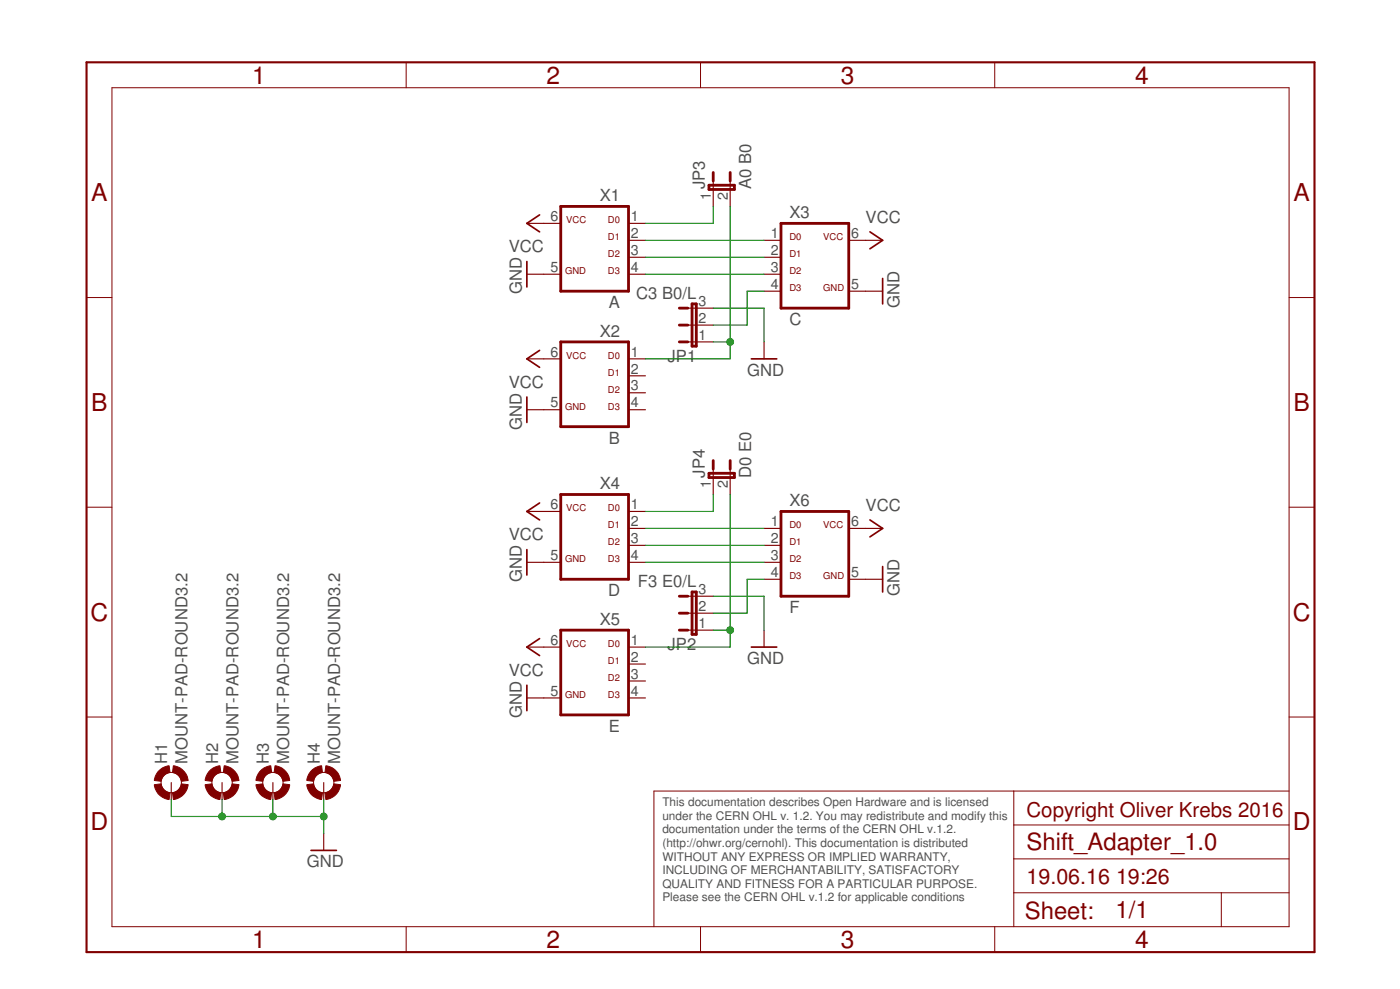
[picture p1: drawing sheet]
<svg xmlns="http://www.w3.org/2000/svg" width="210mm" height="148mm" viewBox="0 0 210 148" stroke-linecap="round" stroke-linejoin="round" font-family="sans-serif">
<g fill="none" stroke="#800000" stroke-width=".15">
<path d="M16.8 13.1h176.5v125.7h-176.5zM60.9 9.3v3.8M105 9.3v3.8M149.1 9.3v3.8M13 44.6h3.8M193.3 44.6h3.8M13 76h3.8M193.3 76h3.8M13 107.4h3.8M152 118.5v20.3M193.3 118.5h-95.3v20.3M193.3 107.4h3.8"/>
<path d="M60.9 138.8v3.8M105 138.8v3.8M149.1 138.8v3.8M152 133.8h41.3M152 128.7h41.3M152 123.6h41.3M183.1 133.8v5"/>
<circle cx="25.7" cy="117.2" r="1.52"/>
<circle cx="33.3" cy="117.2" r="1.52"/>
<circle cx="40.9" cy="117.2" r="1.52"/>
<circle cx="48.5" cy="117.2" r="1.52"/>
</g>
<path d="M13 9.3h184.1v133.3h-184.1z" fill="none" stroke="#800000" stroke-width=".32"/>
<g fill="#800000" stroke="#800000" stroke-width=".15">
<path d="M23.7 115.6a2.46 2.46 0 0 1 1.7-.9l.1 1a1.51 1.51 0 0 0-1.3 1.4l-1.1-.2 .2-.6z" fill-rule="evenodd"/>
<path d="M23.1 117.6l1.1-.2a1.51 1.51 0 0 0 1.3 1.4l-.1 1a2.52 2.52 0 0 1-2.3-2.2z" fill-rule="evenodd"/>
<path d="M27.2 117.4l1 .2a2.53 2.53 0 0 1-2.2 2.2l-.1-1a1.56 1.56 0 0 0 1.3-1.4z" fill-rule="evenodd"/>
<path d="M26 114.7a2.53 2.53 0 0 1 2.2 2.2l-1 .2a1.57 1.57 0 0 0-1.3-1.4z" fill-rule="evenodd"/>
<path d="M31.3 115.6a2.46 2.46 0 0 1 1.7-.9l.1 1a1.51 1.51 0 0 0-1.3 1.4l-1-.2 .1-.6z" fill-rule="evenodd"/>
<path d="M30.8 117.6l1-.2a1.51 1.51 0 0 0 1.3 1.4l-.1 1a2.48 2.48 0 0 1-2.2-2.2z" fill-rule="evenodd"/>
<path d="M34.8 117.4l1 .2a2.53 2.53 0 0 1-2.2 2.2l-.1-1a1.56 1.56 0 0 0 1.3-1.4z" fill-rule="evenodd"/>
<path d="M33.6 114.7a2.53 2.53 0 0 1 2.2 2.2l-1 .2a1.57 1.57 0 0 0-1.3-1.4z" fill-rule="evenodd"/>
<path d="M38.9 115.6a2.46 2.46 0 0 1 1.7-.9l.1 1a1.51 1.51 0 0 0-1.3 1.4l-1-.2 .1-.6z" fill-rule="evenodd"/>
<path d="M38.4 117.6l1-.2a1.51 1.51 0 0 0 1.3 1.4l-.1 1a2.48 2.48 0 0 1-2.2-2.2z" fill-rule="evenodd"/>
<path d="M42.4 117.4l1 .2a2.48 2.48 0 0 1-2.2 2.2l-.1-1a1.56 1.56 0 0 0 1.3-1.4z" fill-rule="evenodd"/>
<path d="M41.2 114.7a2.49 2.49 0 0 1 2.2 2.2l-1 .2a1.57 1.57 0 0 0-1.3-1.4z" fill-rule="evenodd"/>
<path d="M46.6 115.6a2.46 2.46 0 0 1 1.6-.9l.1 1a1.56 1.56 0 0 0-1.3 1.4l-1-.2 .1-.6z" fill-rule="evenodd"/>
<path d="M46 117.6l1-.2a1.56 1.56 0 0 0 1.3 1.4l-.1 1a2.48 2.48 0 0 1-2.2-2.2z" fill-rule="evenodd"/>
<path d="M50.1 117.4l1 .2a2.48 2.48 0 0 1-2.2 2.2l-.2-1a1.56 1.56 0 0 0 1.4-1.4z" fill-rule="evenodd"/>
<path d="M48.9 114.7a2.49 2.49 0 0 1 2.2 2.2l-1 .2a1.57 1.57 0 0 0-1.4-1.4z" fill-rule="evenodd"/>
</g>
<g fill="none" stroke="#800000" stroke-width=".17">
<path d="M79 33.5h5.1M94.2 33.5h2.6M94.2 36h2.6M94.2 38.5h2.6M106.9 27.1v3.8M109.5 27.1v3.8M114.6 36h2.5M114.6 38.5h2.5M127.3 36h5M79 41.1h5.1M79 53.8h5.1M94.2 41.1h2.6"/>
<path d="M94.2 53.8h2.6M94.2 56.3h2.6M94.2 58.8h2.6M103.1 46.2h3.8M103.1 48.7h3.8M103.1 51.2h3.8M114.6 51.2v2.6M114.6 41.1h2.5M114.6 43.6h2.5M127.3 43.6h5M79 76.6h5.1M79 61.4h5.1"/>
<path d="M94.2 76.6h2.6M94.2 79.2h2.6M94.2 61.4h2.6M106.9 70.3v3.8M109.5 70.3v3.8M114.6 79.2h2.5M127.3 79.2h5M79 84.2h5.1M79 96.9h5.1M94.2 84.2h2.6M94.2 81.7h2.6M94.2 96.9h2.6"/>
<path d="M94.2 99.5h2.6M103.1 89.3h3.8M103.1 91.9h3.8M103.1 94.4h3.8M114.6 84.2h2.5M114.6 81.7h2.5M114.6 86.8h2.5M114.6 94.4v2.5M127.3 86.8h5M25.7 117.2v2.6M33.3 117.2v2.6M40.9 117.2v2.6"/>
<path d="M48.5 117.2v2.6M79 104.6h5.1M94.2 104.6h2.6M94.2 102h2.6M48.5 124.9v2.5"/>
</g>
<g fill="none" stroke="#800000" stroke-width=".25">
<path d="M79 39.2v3.8M80.9 32.2l-1.9 1.3 1.9 1.2M130.4 34.7l1.9 1.3-1.9 1.3M79 59.5v3.8M80.9 52.5l-1.9 1.3 1.9 1.2M112.6 53.8h3.9M132.3 41.7v3.8M80.9 75.4l-1.9 1.2 1.9 1.3M130.4 77.9l1.9 1.3-1.9 1.2M79 82.3v3.8M80.9 95.7l-1.9 1.2 1.9 1.3M112.6 96.9h3.9"/>
<path d="M132.3 84.9v3.8M79 102.7v3.8M46.6 127.4h3.8"/>
</g>
<g fill="none" stroke="#800000" stroke-width=".42">
<path d="M84.1 30.9h10.1v12.7h-10.1zM106.3 27.7h3.8v.7h-3.8zM106.9 25.8v1.3M109.5 25.8v1.3M117.1 33.5h10.2v12.7h-10.2zM84.1 51.2h10.1v12.7h-10.1zM101.9 46.2h1.2M101.9 51.2h1.2M101.9 48.7h1.2M103.8 45.5h.6v6.4h-.6zM84.1 74.1h10.1v12.7h-10.1zM106.3 70.9h3.8v.6h-3.8z"/>
<path d="M106.9 69v1.3M109.5 69v1.3M117.1 76.6h10.2v12.7h-10.2zM84.1 94.4h10.1v12.7h-10.1zM101.9 89.3h1.2M101.9 94.4h1.2M101.9 91.9h1.2M103.8 88.7h.6v6.3h-.6z"/>
</g>
<g fill="none" stroke="#008000" stroke-width=".17">
<path d="M96.8 36h17.8M96.8 38.5h17.8M106.9 30.9v2.6h-10.1M109.5 30.9v22.9h-12.7M96.8 41.1h17.8M106.9 46.2h7.7v5M106.9 51.2h2.6M114.6 43.6h-2.6v5.1h-5.1M96.8 79.2h17.8M106.9 74.1v2.5h-10.1M109.5 74.1v22.8h-12.7M96.8 81.7h17.8"/>
<path d="M96.8 84.2h17.8M106.9 89.3h7.7v5.1M106.9 94.4h2.6M114.6 86.8h-2.6v5.1h-5.1M25.7 119.8v2.5h22.8M33.3 119.8v2.5M40.9 119.8v2.5M48.5 119.8v5.1"/>
</g>
<g fill="#008000" stroke="#008000" stroke-width=".15">
<circle cx="48.5" cy="122.3" r=".51"/>
<circle cx="40.9" cy="122.3" r=".51"/>
<circle cx="33.3" cy="122.3" r=".51"/>
<circle cx="109.5" cy="94.4" r=".51"/>
<circle cx="109.5" cy="51.2" r=".51"/>
</g>
<g font-size="3.7" fill="#800000">
<text x="37.8" y="12.5">1</text>
<text x="82" y="12.5">2</text>
<text x="126.1" y="12.5">3</text>
<text x="170.2" y="12.5">4</text>
<text x="13.7" y="30.1">A</text>
<text x="193.9" y="30.1">A</text>
<text x="13.7" y="61.6">B</text>
<text x="193.9" y="61.6">B</text>
<text x="13.5" y="93">C</text>
<text x="193.8" y="93">C</text>
<text x="13.5" y="124.4">D</text>
<text x="193.8" y="124.4">D</text>
<text x="37.8" y="142">1</text>
<text x="82" y="142">2</text>
<text x="126.1" y="142">3</text>
<text x="170.2" y="142">4</text>
</g>
<g font-size="3.6" fill="#800000">
<text x="153.9" y="127.4">Shift_Adapter_1.0</text>
<text x="153.7" y="137.7">Sheet:</text>
<text x="167.2" y="137.6">1/1</text>
</g>
<g font-size="3.2" fill="#800000">
<text x="153.9" y="132.5">19.06.16</text>
<text x="167.3" y="132.5">19:26</text>
</g>
<text font-size="3.1" fill="#800000" x="153.9" y="122.3">Copyright Oliver Krebs 2016</text>
<g font-size="2.5" fill="#505050">
<text x="105.7" y="28.4" transform="rotate(-90 105.7 28.4)">JP3</text>
<text x="112.6" y="28.4" transform="rotate(-90 112.6 28.4)">A0 B0</text>
<text x="89.9" y="30.2">X1</text>
<text x="118.4" y="32.7">X3</text>
<text x="129.8" y="33.5">VCC</text>
<text x="76.3" y="37.8">VCC</text>
<text x="78.2" y="44.1" transform="rotate(-90 78.2 44.1)">GND</text>
<text x="91.3" y="46.2">A</text>
<text x="95.4" y="44.8">C3 B0/L</text>
<text x="134.9" y="46.2" transform="rotate(-90 134.9 46.2)">GND</text>
<text x="89.9" y="50.5">X2</text>
<text x="118.4" y="48.7">C</text>
<text x="76.3" y="58.1">VCC</text>
<text x="100.1" y="54.3">JP1</text>
<text x="112" y="56.3">GND</text>
<text x="78.2" y="64.4" transform="rotate(-90 78.2 64.4)">GND</text>
<text x="91.3" y="66.5">B</text>
<text x="105.7" y="71.5" transform="rotate(-90 105.7 71.5)">JP4</text>
<text x="112.6" y="71.5" transform="rotate(-90 112.6 71.5)">D0 E0</text>
<text x="89.9" y="73.3">X4</text>
<text x="118.4" y="75.9">X6</text>
<text x="129.8" y="76.6">VCC</text>
<text x="76.3" y="80.9">VCC</text>
<text x="78.2" y="87.2" transform="rotate(-90 78.2 87.2)">GND</text>
<text x="91.2" y="89.3">D</text>
<text x="95.7" y="87.9">F3 E0/L</text>
<text x="134.9" y="89.3" transform="rotate(-90 134.9 89.3)">GND</text>
<text x="89.9" y="93.6">X5</text>
<text x="118.4" y="91.9">F</text>
<text x="76.3" y="101.3">VCC</text>
<text x="100.1" y="97.4">JP2</text>
<text x="112" y="99.5">GND</text>
<text x="78.2" y="107.6" transform="rotate(-90 78.2 107.6)">GND</text>
<text x="91.3" y="109.6">E</text>
<text x="25.1" y="114.5" transform="rotate(-90 25.1 114.5)">H1</text>
<text x="28.1" y="114.5" transform="rotate(-90 28.1 114.5)">MOUNT-PAD-ROUND3.2</text>
<text x="32.7" y="114.5" transform="rotate(-90 32.7 114.5)">H2</text>
<text x="35.8" y="114.5" transform="rotate(-90 35.8 114.5)">MOUNT-PAD-ROUND3.2</text>
<text x="40.3" y="114.5" transform="rotate(-90 40.3 114.5)">H3</text>
<text x="43.4" y="114.5" transform="rotate(-90 43.4 114.5)">MOUNT-PAD-ROUND3.2</text>
<text x="47.9" y="114.5" transform="rotate(-90 47.9 114.5)">H4</text>
<text x="51" y="114.5" transform="rotate(-90 51 114.5)">MOUNT-PAD-ROUND3.2</text>
<text x="46" y="129.9">GND</text>
</g>
<g font-size="2.1" fill="#505050">
<text x="106.6" y="29.9" transform="rotate(-90 106.6 29.9)">1</text>
<text x="109.1" y="29.9" transform="rotate(-90 109.1 29.9)">2</text>
<text x="82.5" y="33.1">6</text>
<text x="94.6" y="33.1">1</text>
<text x="94.6" y="35.6">2</text>
<text x="115.5" y="35.6">1</text>
<text x="127.6" y="35.6">6</text>
<text x="82.5" y="40.7">5</text>
<text x="94.6" y="38.2">3</text>
<text x="94.6" y="40.7">4</text>
<text x="115.5" y="38.2">2</text>
<text x="115.5" y="40.7">3</text>
<text x="104.7" y="45.8">3</text>
<text x="115.5" y="43.3">4</text>
<text x="127.6" y="43.3">5</text>
<text x="82.5" y="53.4">6</text>
<text x="94.6" y="53.4">1</text>
<text x="104.7" y="50.9">1</text>
<text x="104.7" y="48.3">2</text>
<text x="94.6" y="56">2</text>
<text x="94.6" y="58.5">3</text>
<text x="82.5" y="61">5</text>
<text x="94.6" y="61">4</text>
<text x="82.5" y="76.3">6</text>
<text x="94.6" y="76.3">1</text>
<text x="106.6" y="73.1" transform="rotate(-90 106.6 73.1)">1</text>
<text x="109.1" y="73.1" transform="rotate(-90 109.1 73.1)">2</text>
<text x="82.5" y="83.9">5</text>
<text x="94.6" y="78.8">2</text>
<text x="94.6" y="81.3">3</text>
<text x="94.6" y="83.9">4</text>
<text x="115.5" y="78.8">1</text>
<text x="115.5" y="81.3">2</text>
<text x="115.5" y="83.9">3</text>
<text x="127.6" y="78.8">6</text>
<text x="104.7" y="89">3</text>
<text x="115.5" y="86.4">4</text>
<text x="127.6" y="86.4">5</text>
<text x="104.7" y="94">1</text>
<text x="104.7" y="91.5">2</text>
<text x="82.5" y="96.6">6</text>
<text x="94.6" y="96.6">1</text>
<text x="94.6" y="99.1">2</text>
<text x="94.6" y="101.7">3</text>
<text x="82.5" y="104.2">5</text>
<text x="94.6" y="104.2">4</text>
</g>
<g font-size="1.8" fill="#505050">
<text x="99.3" y="120.8">This documentation describes Open Hardware and is licensed</text>
<text x="99.3" y="122.8">under the CERN OHL v. 1.2. You may redistribute and modify this</text>
<text x="99.3" y="124.9">documentation under the terms of the CERN OHL v.1.2.</text>
<text x="99.3" y="126.9">(http://ohwr.org/cernohl). This documentation is distributed</text>
<text x="99.3" y="128.9">WITHOUT ANY EXPRESS OR IMPLIED WARRANTY,</text>
<text x="99.3" y="131">INCLUDING OF MERCHANTABILITY, SATISFACTORY</text>
<text x="99.3" y="133">QUALITY AND FITNESS FOR A PARTICULAR PURPOSE.</text>
<text x="99.3" y="135">Please see the CERN OHL v.1.2 for applicable conditions</text>
</g>
<g font-size="1.4" fill="#800000">
<text x="84.9" y="33.5">VCC</text>
<text x="91.1" y="33.5">D0</text>
<text x="91.1" y="36">D1</text>
<text x="118.4" y="36">D0</text>
<text x="123.4" y="36">VCC</text>
<text x="84.7" y="41.1">GND</text>
<text x="91.1" y="38.5">D2</text>
<text x="91.1" y="41.1">D3</text>
<text x="118.4" y="41.1">D2</text>
<text x="118.4" y="38.5">D1</text>
<text x="118.4" y="43.6">D3</text>
<text x="123.4" y="43.6">GND</text>
<text x="84.9" y="53.8">VCC</text>
<text x="91.1" y="53.8">D0</text>
<text x="91.1" y="58.9">D2</text>
<text x="91.1" y="56.3">D1</text>
<text x="84.7" y="61.4">GND</text>
<text x="91.1" y="61.4">D3</text>
<text x="84.9" y="76.6">VCC</text>
<text x="91.1" y="76.6">D0</text>
<text x="91.1" y="81.7">D2</text>
<text x="91.1" y="79.2">D1</text>
<text x="118.4" y="79.2">D0</text>
<text x="118.4" y="81.7">D1</text>
<text x="123.4" y="79.2">VCC</text>
<text x="84.7" y="84.2">GND</text>
<text x="91.1" y="84.2">D3</text>
<text x="118.4" y="84.2">D2</text>
<text x="118.4" y="86.8">D3</text>
<text x="123.4" y="86.8">GND</text>
<text x="84.9" y="96.9">VCC</text>
<text x="91.1" y="96.9">D0</text>
<text x="91.1" y="99.5">D1</text>
<text x="84.7" y="104.6">GND</text>
<text x="91.1" y="102">D2</text>
<text x="91.1" y="104.6">D3</text>
</g>
</svg>
